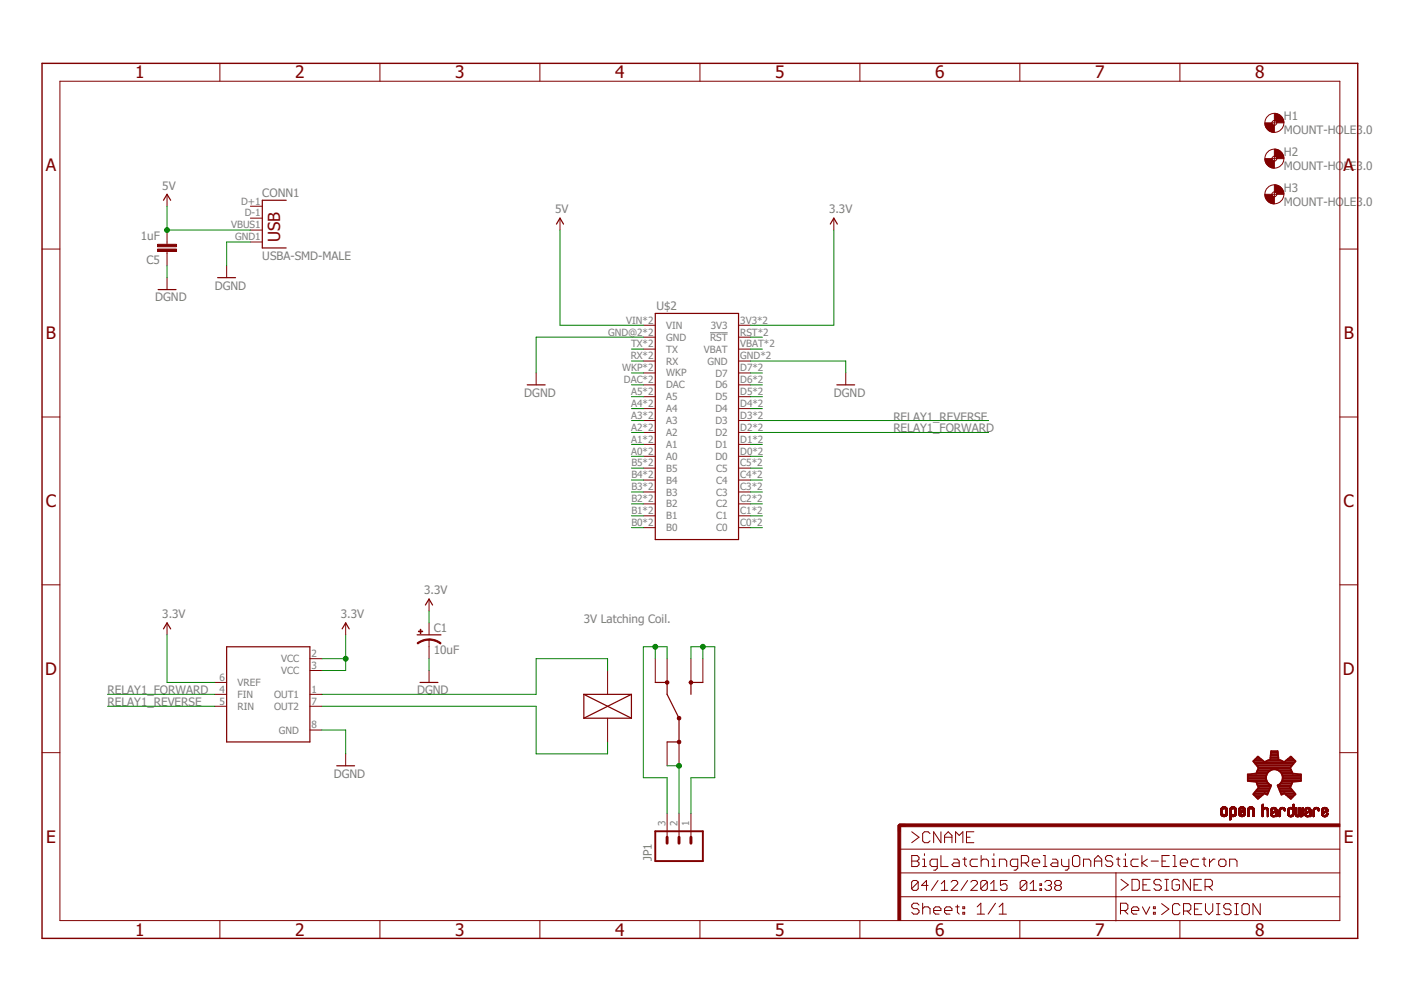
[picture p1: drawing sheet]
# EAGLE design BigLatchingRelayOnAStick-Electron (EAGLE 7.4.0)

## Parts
C1  10uF  10UF-16V-10%(TANT)  [EIA3216]
C5  1uF  CAP0805  [0805]
CONN1  USBA-SMD-MALE  [USB-A-SMT-MALE]
H1  MOUNT-HOLE3.0  [3,0]
H2  MOUNT-HOLE3.0  [3,0]
H3  MOUNT-HOLE3.0  [3,0]
IC2  BD6211F  [SOP8]
JP1  M03-SCREW-5MM  [SCREWTERMINAL-5MM-3]
LOGO2  OSHW-LOGOS  [OSHW-LOGO-S]
U$1  RELAY_G5RL-1E  [G5RL-1E]
U$2  ELECTRONDUALNAMED  [ELECTRON_SIMPLE_SILK_NAMES_DUAL]

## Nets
3.3V: C1.A(+) IC2.2(VCC) IC2.3(VCC) IC2.6(VREF) U$2.3V3 U$2.3V3_1(3V3)
5V: C5.2 CONN1.VBUS1(VBUS) U$2.VIN U$2.VIN_1B(VIN)
GND: C1.C(-) C5.1 CONN1.GND1(GND) IC2.8(GND) U$2.GND U$2.GND@2(GND) U$2.GND_1(GND) U$2.GND_1B(GND) ; supply symbol labelled DGND
N$1: JP1.2 U$1.COM@1(COM) U$1.COM@2(COM)
N$3: JP1.1 U$1.NO@1(NO) U$1.NO@2(NO)
N$4: JP1.3 U$1.NC@1(NC) U$1.NC@2(NC)
N$6: U$2.VBAT U$2.VBATT_1(VBAT)
N$7: U$2.RST(!RST) U$2.RST_1(!RST)
N$11: U$2.D7 U$2.D7_1(D7)
N$12: IC2.1(OUT1) U$1.COIL+
N$13: IC2.7(OUT2) U$1.COIL-
N$15: U$2.D6 U$2.D6_1(D6)
N$16: U$2.D5 U$2.D5_1(D5)
N$20: U$2.D4 U$2.D4_1(D4)
N$21: U$2.D1 U$2.D1_1(D1)
N$22: U$2.D0 U$2.D0_1(D0)
N$23: U$2.C5 U$2.C5_1(C5)
N$24: U$2.C4 U$2.C4_1(C4)
N$25: U$2.C3 U$2.C3_1(C3)
N$26: U$2.C2 U$2.C2_1(C2)
N$28: U$2.C1 U$2.C1_1(C1)
N$29: U$2.C0 U$2.C0_1(C0)
N$31: U$2.B0 U$2.B0_1(B0)
N$33: U$2.B1 U$2.B1_1(B1)
N$35: U$2.B2 U$2.B2_1(B2)
N$36: U$2.B3 U$2.B3_1(B3)
N$37: U$2.B4 U$2.B4_1(B4)
N$38: U$2.B5 U$2.B5_1(B5)
N$39: U$2.A0 U$2.A0_1(A0)
N$40: U$2.A1 U$2.A1_1(A1)
N$41: U$2.A2 U$2.A2_1(A2)
N$42: U$2.A3 U$2.A3_1(A3)
N$43: U$2.A4 U$2.A4_1(A4)
N$44: U$2.A5 U$2.A5_1(A5)
N$45: U$2.DAC U$2.DAC_1(DAC)
N$46: U$2.WKP U$2.WKP_1(WKP)
N$47: U$2.RX U$2.RX_1(RX)
N$48: U$2.TX U$2.TX_1(TX)
RELAY1_FORWARD: IC2.4(FIN) U$2.D2 U$2.D2_1(D2)
RELAY1_REVERSE: IC2.5(RIN) U$2.D3 U$2.D3_1(D3)
Unconnected: CONN1.D+1(D+) CONN1.D-1(D-)

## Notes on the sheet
- 3V Latching Coil.

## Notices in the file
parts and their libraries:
SparkFun-Connectors: Licensing: Creative Commons ShareAlike 4.0 International - https://creativecommons.org/licenses/by-sa/4.0
